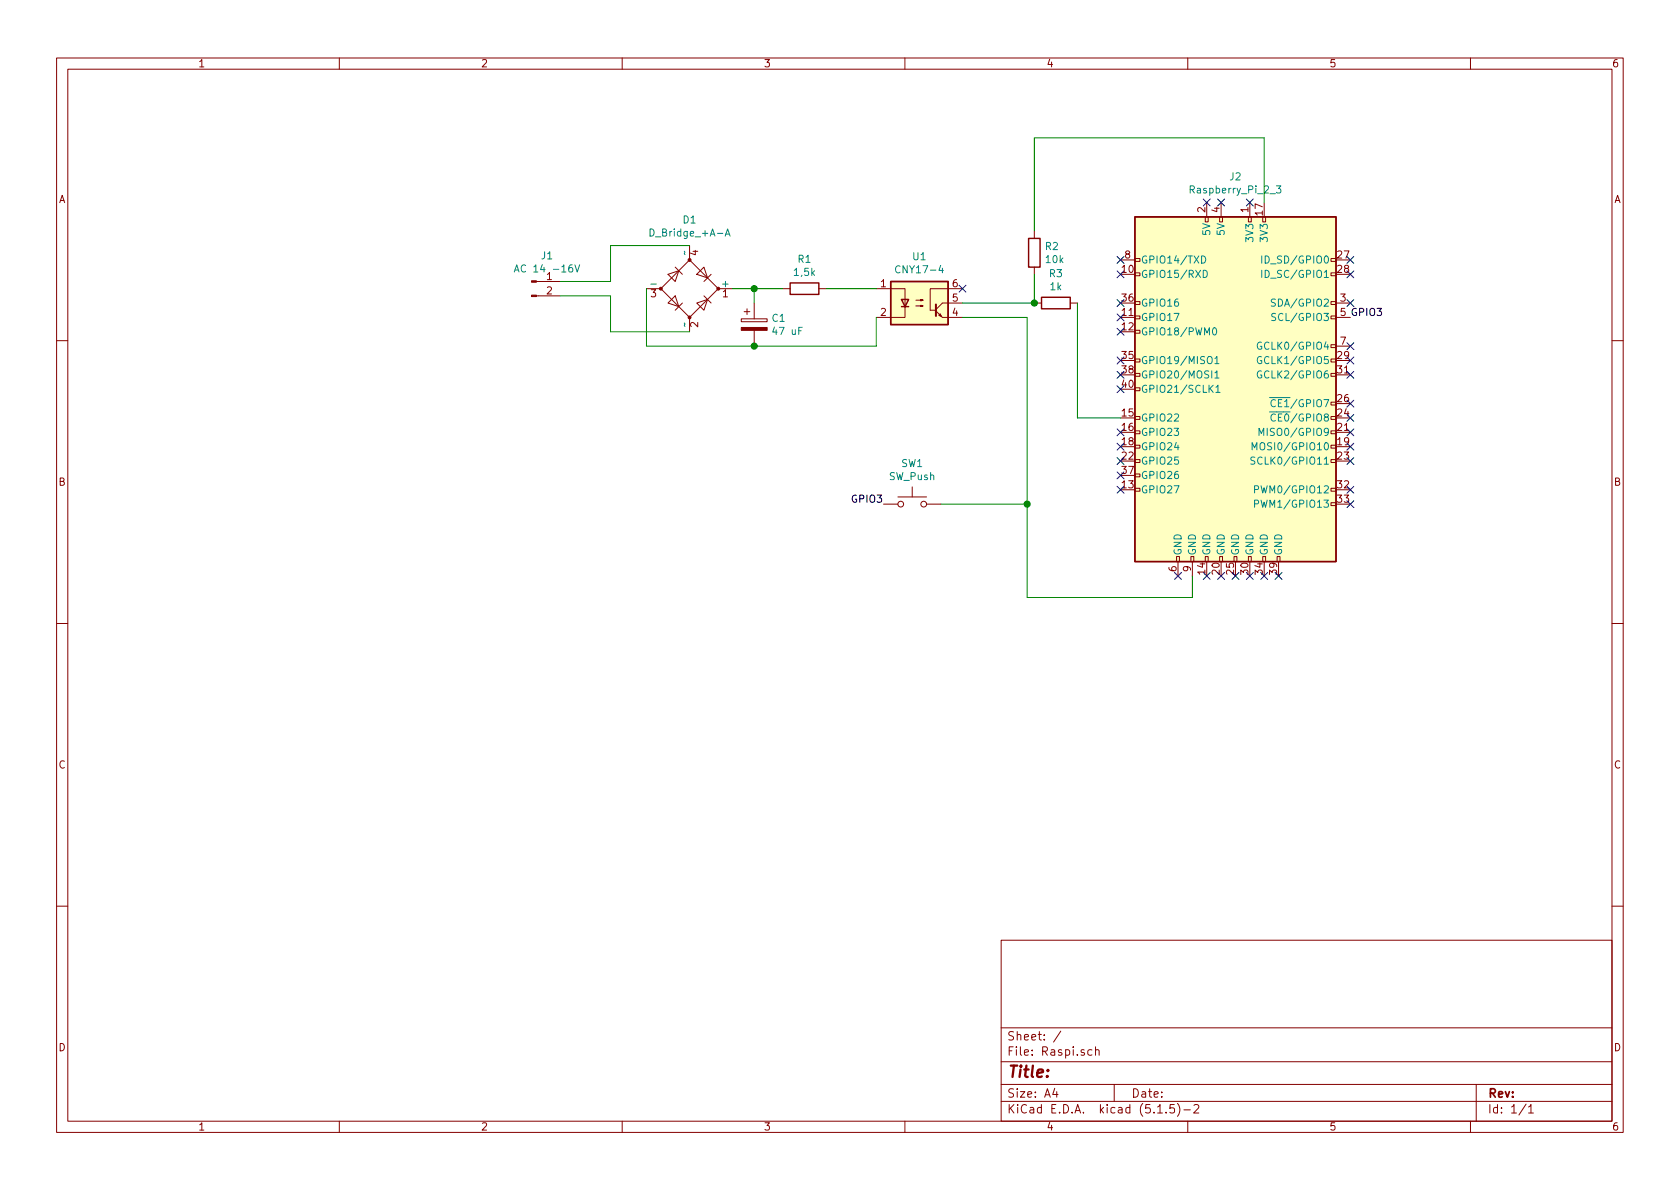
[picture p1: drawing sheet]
EESchema Schematic File Version 4
EELAYER 30 0
EELAYER END
$Descr A4 11693 8268
encoding utf-8
Sheet 1 1
Title ""
Date ""
Rev ""
Comp ""
Comment1 ""
Comment2 ""
Comment3 ""
Comment4 ""
$EndDescr
$Comp
L Connector:Raspberry_Pi_2_3 J2
U 1 1
P 8600 2700
F 0 "J2" H 8600 4181 50  0000 C CNN
F 1 "Raspberry_Pi_2_3" H 8600 4090 50  0000 C CNN
F 2 "Connector_PinHeader_2.54mm:PinHeader_2x20_P2.54mm_Vertical" H 8600 2700 50  0001 C CNN
F 3 "https://www.raspberrypi.org/documentation/hardware/raspberrypi/schematics/rpi_SCH_3bplus_1p0_reduced.pdf" H 8600 2700 50  0001 C CNN
	1    8600 2700
	1    0    0    -1  
$EndComp
$Comp
L Device:R R1
U 1 1
P 5600 2000
F 0 "R1" V 5393 2000 50  0000 C CNN
F 1 "1,5k" V 5484 2000 50  0000 C CNN
F 2 "Resistor_THT:R_Axial_DIN0204_L3.6mm_D1.6mm_P7.62mm_Horizontal" V 5530 2000 50  0001 C CNN
F 3 "~" H 5600 2000 50  0001 C CNN
	1    5600 2000
	0    1    1    0   
$EndComp
$Comp
L Device:R R2
U 1 1
P 7200 1750
F 0 "R2" H 7270 1796 50  0000 L CNN
F 1 "10k" H 7270 1705 50  0000 L CNN
F 2 "Resistor_THT:R_Axial_DIN0204_L3.6mm_D1.6mm_P7.62mm_Horizontal" V 7130 1750 50  0001 C CNN
F 3 "~" H 7200 1750 50  0001 C CNN
	1    7200 1750
	1    0    0    -1  
$EndComp
NoConn ~ 9400 1800
NoConn ~ 9400 1900
NoConn ~ 9400 2400
NoConn ~ 9400 2500
NoConn ~ 9400 2600
NoConn ~ 9400 2800
NoConn ~ 9400 2900
NoConn ~ 9400 3000
NoConn ~ 9400 3100
NoConn ~ 9400 3200
NoConn ~ 9400 3400
NoConn ~ 9400 3500
NoConn ~ 8900 4000
NoConn ~ 8800 4000
NoConn ~ 8700 4000
NoConn ~ 8600 4000
NoConn ~ 7800 3400
NoConn ~ 7800 3300
NoConn ~ 7800 3200
NoConn ~ 7800 3100
NoConn ~ 7800 3000
NoConn ~ 7800 2700
NoConn ~ 7800 2600
NoConn ~ 7800 2500
NoConn ~ 7800 2300
NoConn ~ 7800 1900
NoConn ~ 7800 1800
NoConn ~ 8400 1400
NoConn ~ 8500 1400
NoConn ~ 8700 1400
NoConn ~ 7800 2100
$Comp
L Connector:Conn_01x02_Male J1
U 1 1
P 3700 1950
F 0 "J1" H 3808 2131 50  0000 C CNN
F 1 "AC 14 -16V" H 3808 2040 50  0000 C CNN
F 2 "TerminalBlock:TerminalBlock_bornier-2_P5.08mm" H 3700 1950 50  0001 C CNN
F 3 "~" H 3700 1950 50  0001 C CNN
	1    3700 1950
	1    0    0    -1  
$EndComp
Wire Wire Line
	6100 2200 6100 2400
$Comp
L Switch:SW_Push SW1
U 1 1
P 6350 3500
F 0 "SW1" H 6350 3785 50  0000 C CNN
F 1 "SW_Push" H 6350 3694 50  0000 C CNN
F 2 "Button_Switch_THT:SW_PUSH_6mm_H4.3mm" H 6350 3700 50  0001 C CNN
F 3 "~" H 6350 3700 50  0001 C CNN
	1    6350 3500
	1    0    0    -1  
$EndComp
Wire Wire Line
	6550 3500 7150 3500
Connection ~ 7150 3500
Text Label 9400 2200 0    50   ~ 0
GPIO3
Text Label 6150 3500 2    50   ~ 0
GPIO3
NoConn ~ 6700 2000
NoConn ~ 9400 2100
NoConn ~ 8200 4000
NoConn ~ 7800 2200
Wire Wire Line
	7500 2900 7800 2900
Wire Wire Line
	7150 3500 7150 4150
Wire Wire Line
	8300 4000 8300 4150
Wire Wire Line
	8300 4150 7150 4150
NoConn ~ 8400 4000
NoConn ~ 8500 4000
$Comp
L Isolator:CNY17-4 U1
U 1 1
P 6400 2100
F 0 "U1" H 6400 2425 50  0000 C CNN
F 1 "CNY17-4" H 6400 2334 50  0000 C CNN
F 2 "Package_DIP:DIP-6_W7.62mm" H 6400 2100 50  0001 L CNN
F 3 "http://www.vishay.com/docs/83606/cny17.pdf" H 6400 2100 50  0001 L CNN
	1    6400 2100
	1    0    0    -1  
$EndComp
Wire Wire Line
	6700 2100 7200 2100
Wire Wire Line
	7200 2100 7200 1900
Wire Wire Line
	7200 1600 7200 950 
Wire Wire Line
	7200 950  8800 950 
Wire Wire Line
	8800 950  8800 1400
$Comp
L Device:R R3
U 1 1
P 7350 2100
F 0 "R3" V 7143 2100 50  0000 C CNN
F 1 "1k" V 7234 2100 50  0000 C CNN
F 2 "Resistor_THT:R_Axial_DIN0204_L3.6mm_D1.6mm_P7.62mm_Horizontal" V 7280 2100 50  0001 C CNN
F 3 "~" H 7350 2100 50  0001 C CNN
	1    7350 2100
	0    1    1    0   
$EndComp
Connection ~ 7200 2100
Wire Wire Line
	7500 2100 7500 2900
Wire Wire Line
	6700 2200 7150 2200
Wire Wire Line
	7150 2200 7150 3500
$Comp
L Device:D_Bridge_+A-A D1
U 1 1
P 4800 2000
F 0 "D1" H 4800 2481 50  0000 C CNN
F 1 "D_Bridge_+A-A" H 4800 2390 50  0000 C CNN
F 2 "Diode_THT:Diode_Bridge_Round_D8.9mm" H 4800 2000 50  0001 C CNN
F 3 "~" H 4800 2000 50  0001 C CNN
	1    4800 2000
	1    0    0    -1  
$EndComp
Wire Wire Line
	5100 2000 5250 2000
$Comp
L Device:CP C1
U 1 1
P 5250 2250
F 0 "C1" H 5368 2296 50  0000 L CNN
F 1 "47 uF" H 5368 2205 50  0000 L CNN
F 2 "Capacitor_THT:CP_Radial_D7.5mm_P2.50mm" H 5288 2100 50  0001 C CNN
F 3 "~" H 5250 2250 50  0001 C CNN
	1    5250 2250
	1    0    0    -1  
$EndComp
Wire Wire Line
	5250 2400 4500 2400
Wire Wire Line
	4500 2400 4500 2000
Connection ~ 5250 2400
Wire Wire Line
	3900 2050 4250 2050
Wire Wire Line
	4250 2050 4250 2300
Wire Wire Line
	4250 2300 4800 2300
Wire Wire Line
	3900 1950 4250 1950
Wire Wire Line
	4250 1950 4250 1700
Wire Wire Line
	4250 1700 4800 1700
Wire Wire Line
	5250 2100 5250 2000
Connection ~ 5250 2000
Wire Wire Line
	5250 2000 5450 2000
Wire Wire Line
	5250 2400 6100 2400
Wire Wire Line
	5750 2000 6100 2000
$EndSCHEMATC
